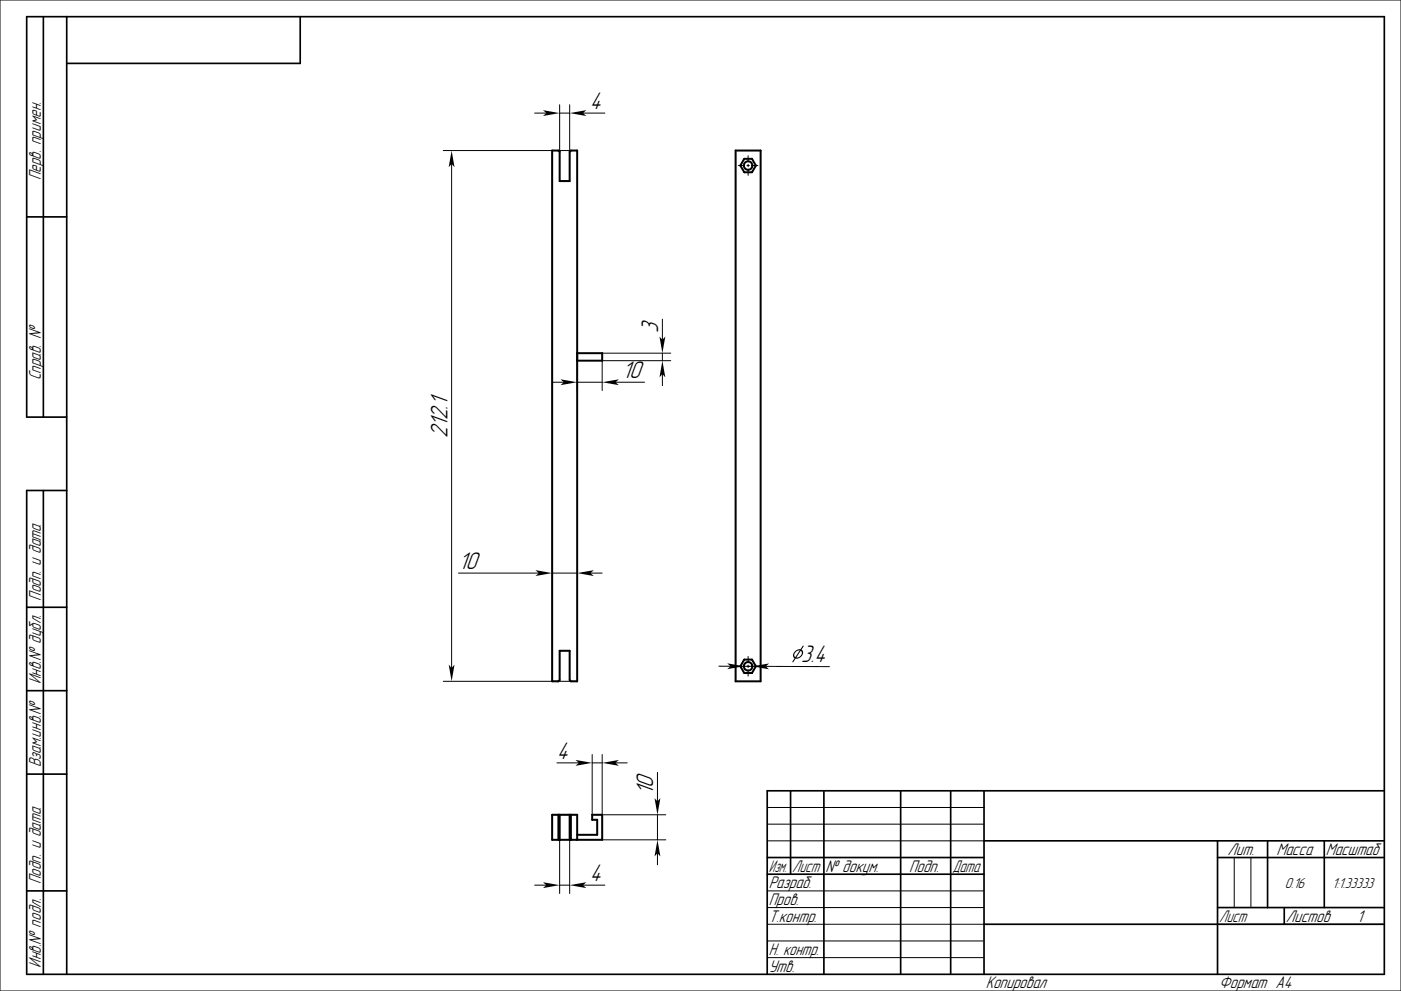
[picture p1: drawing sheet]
<svg xmlns="http://www.w3.org/2000/svg" width="420mm" height="297mm" viewBox="0 0 420 297" stroke-linecap="round" stroke-linejoin="round" font-family="sans-serif">
<g fill="none" stroke="#000" stroke-width=".3">
<path d="M0 0h420v297h-420zM160.3 33.9h3.5M167.8 33.9h3M167.8 31.4v14.1M170.8 31.4v14.1M174.8 33.9h6.5M132.9 45.1h40.1M135.4 49.1v151.1M221.3 49.6h1.9M223.9 49.6h.7M224.3 46.7v1.8M224.3 49.2v.8"/>
<path d="M224.3 50.7v1.9M225.4 49.6h1.8M198.6 95.6v6.2M165.5 114.6h3.5M173 114.6h7.5M173 108.1v9M180.5 105.8h20.6M184.5 114.6h8.7M198.6 105.8v2.3M198.6 112.1v3.5M201.1 108.1h-20.6v9M137.4 171.8h24.1"/>
<path d="M165.5 171.8h7.5M177 171.8h3.5M215.5 199.7h3.5M221.3 199.7h1.9M223 199.7h2.6M223.9 199.7h.7M224.3 196.7v1.9M224.3 199.3v.8M225.4 199.7h1.8M229.6 199.7l19.1 .1M132.9 204.2h40.1M224.3 200.8v1.8"/>
<path d="M167 228.6h6.5M177.5 228.6h3M177.5 226.1v18.1M180.5 226.1v18.1h19.1M184.5 228.6h3.5M197.1 231.5v8.7M167.8 251.7v16.1M170.8 251.7v16.1M180.5 251.7h19.1M197.1 244.2v7.5M197.1 255.7v3.5M230 252h65"/>
<path d="M230 242h65M230 247h65M370 257v15M375 257v15M160.3 265.3h3.5M167.8 265.3h3M174.8 265.3h6.5M230 277h65M230 267h65M230 272h65M365 277h50M230 282h65"/>
<path d="M230 287h65"/>
</g>
<g fill="none" stroke="#000" stroke-width=".5">
<path d="M13 5v120M20 5v287M90 5v14h-70M8 65h12M20 125h-12v-120h407v287h-407v-145h12M13 147v145M8 182h12M8 207h12M8 232h12M237 237v25M247 237v55M270 237v55"/>
<path d="M285 237v55M295 237v55M415 237h-185v55M230 257h65M295 252h120M365 257h50M365 252v40M380 252v20M397 252v20M8 267h12M230 262h65M295 277h120"/>
<path d="M365 272h50M385 272v5"/>
</g>
<g fill="none" stroke="#000" stroke-width=".6">
<path d="M165.5 45.1h1.9l.4 .4v8.8h3v-8.8l.4-.4h1.8v159.1h-1.8l-.4-.4v-8.8h-3v8.8l-.4 .4h-1.9zM220.5 45.1h7.5v159.1h-7.5zM223.1 47.6h2.3l1.2 2-1.2 2h-2.3l-1.1-2zM173 105.8h7.5v2.3h-7.5M223.1 197.7h2.3l1.2 2-1.2 2h-2.3l-1.1-2zM167.4 244.2v7.5M167.8 244.2v7.5M170.8 244.2v7.5M171.2 244.2v7.5M173 250.2h6v-4.5h-1.5v-1.5h3v7.5h-15v-7.5h7.5v7.5"/>
<circle cx="224.3" cy="49.6" r="1.28"/>
<circle cx="224.3" cy="199.7" r="1.27"/>
</g>
<g fill="#000">
<path d="M162.8 33l5 .9-5 .9 1-.9z" fill-rule="evenodd"/>
<path d="M170.8 33.9l5-.9-1 .9 1 .9z" fill-rule="evenodd"/>
<path d="M135.4 45.1l.9 5-.9-1-.9 1z" fill-rule="evenodd"/>
<path d="M168 113.7l5 .9-5 .8 1-.8z" fill-rule="evenodd"/>
<path d="M180.5 114.6l5-.9-1 .9 1 .8z" fill-rule="evenodd"/>
<path d="M197.7 100.8l.9 1 .9-1-.9 5z" fill-rule="evenodd"/>
<path d="M198.6 108.1l.9 5-.9-1-.9 1z" fill-rule="evenodd"/>
<path d="M160.5 170.9l5 .9-5 .8 1-.8z" fill-rule="evenodd"/>
<path d="M173 171.8l5-.9-1 .9 1 .8z" fill-rule="evenodd"/>
<path d="M134.5 199.2l.9 1 .9-1-.9 5z" fill-rule="evenodd"/>
<path d="M225.6 199.7l5-.9-1 .9 .9 .9z" fill-rule="evenodd"/>
<path d="M238.3 195.2l.8-.5 .9-.1 .6-1h.3l-.6 1.1 .5 .8-.4 1-.9 .8-1 .1-.9 1.1 .6-1.2-.3-.4-.2-.5zM240.1 195l-1.4 2.1 .8-.2 .7-.6 .2-.7zM238.5 195.4l-.4 .9 .3 .6 1.3-2-.6 .1z" fill-rule="evenodd"/>
<path d="M218 198.8l5 .9-5 .8 1-.8z" fill-rule="evenodd"/>
<path d="M172.5 227.8l5 .8-5 .9 1-.9z" fill-rule="evenodd"/>
<path d="M180.5 228.6l5-.8-1 .8 1 .9z" fill-rule="evenodd"/>
<path d="M196.2 239.2l.9 1 .9-1-.9 5z" fill-rule="evenodd"/>
<path d="M197.1 251.7l.9 5-.9-1-.9 1z" fill-rule="evenodd"/>
<path d="M162.8 264.4l5 .9-5 .9 1-.9z" fill-rule="evenodd"/>
<path d="M170.8 265.3l5-.9-1 .9 1 .9z" fill-rule="evenodd"/>
</g>
<g font-size="6.7">
<text x="176.8" y="32.6">4</text>
<text x="197.3" y="99.8" transform="rotate(-90 197.3 99.8)">3</text>
<text x="186.5" y="113.3">10</text>
<text x="134.1" y="131.2" transform="rotate(-90 134.1 131.2)">212.1</text>
<text x="137.4" y="170.5">10</text>
<text x="240.2" y="198.5">3.4</text>
<text x="167" y="227.4">4</text>
<text x="195.8" y="238.2" transform="rotate(-90 195.8 238.2)">10</text>
<text x="176.8" y="264">4</text>
</g>
<g font-size="4.7">
<text x="12.2" y="54" transform="rotate(-90 12.2 54)">Перв. примен.</text>
<text x="12.2" y="114" transform="rotate(-90 12.2 114)">Справ. №</text>
<text x="12.2" y="180" transform="rotate(-90 12.2 180)">Подп. и дата</text>
<text x="12.2" y="205" transform="rotate(-90 12.2 205)">Инв.№ дубл.</text>
<text x="12.2" y="230" transform="rotate(-90 12.2 230)">Взам.инв.№</text>
<text x="368" y="256.2">Лит.</text>
<text x="382.7" y="256.2">Масса</text>
<text x="397.5" y="256.2">Масштаб</text>
<text x="230.5" y="261.3">Изм.</text>
<text x="237.5" y="261.3">Лист</text>
<text x="247.5" y="261.3">№ докум.</text>
<text x="272.5" y="261.3">Подп.</text>
<text x="285.5" y="261.3">Дата</text>
<text x="12.2" y="265" transform="rotate(-90 12.2 265)">Подп. и дата</text>
<text x="230.5" y="266.3">Разраб.</text>
<text x="230.5" y="271.3">Пров.</text>
<text x="230.5" y="276.3">Т.контр.</text>
<text x="365.5" y="276.2">Лист</text>
<text x="385.5" y="276.2">Листов</text>
<text x="406.8" y="276.3">1</text>
<text x="230.5" y="286.3">Н. контр.</text>
<text x="12.2" y="290" transform="rotate(-90 12.2 290)">Инв.№ подл.</text>
<text x="230.5" y="291.3">Утв.</text>
<text x="295.5" y="296.3">Копировал</text>
<text x="365.5" y="296.3">Формат A4</text>
</g>
<g font-size="4">
<text x="385.2" y="266">0.16</text>
<text x="399.4" y="266">1:1.33333</text>
</g>
</svg>
